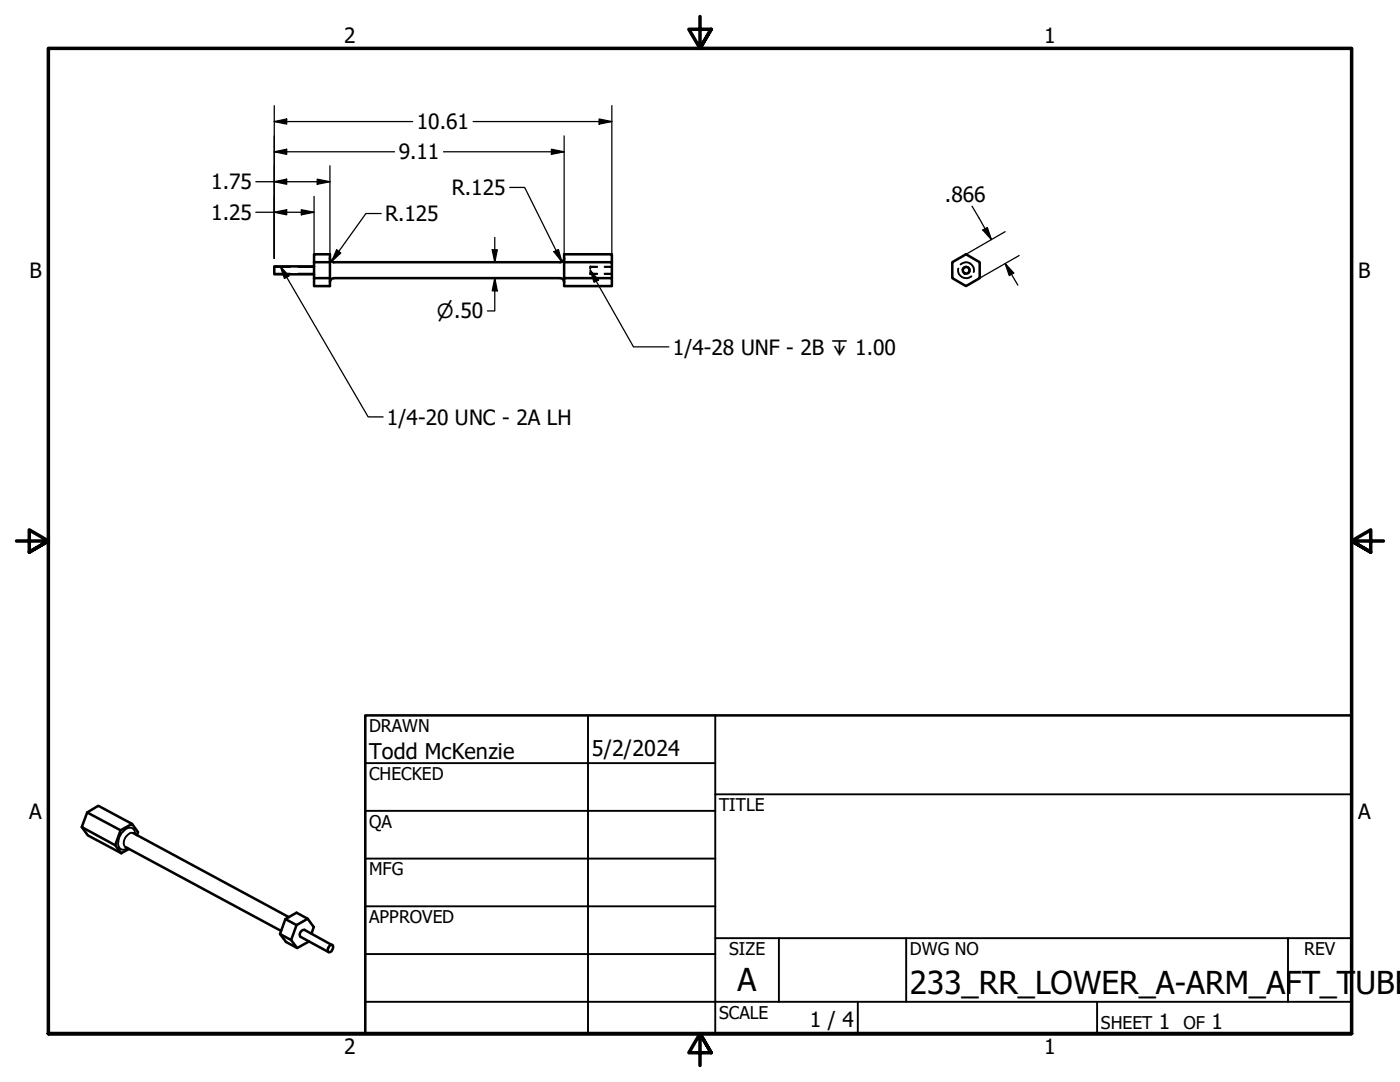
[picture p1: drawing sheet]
<svg xmlns="http://www.w3.org/2000/svg" width="279mm" height="216mm" viewBox="0 0 279 216" stroke-linecap="round" stroke-linejoin="round" font-family="sans-serif">
<!-- layer: Hidden (ANSI) -->
<path d="M117.8 53.3h1.4M117.8 54.6h1.4M117.8 53.1v.6M117.8 54.2v.5M120.6 53.3h1.5M120.6 54.6h1.5M191.3 53.6a1.59 1.59 0 0 0 .7 1.7 1.59 1.59 0 0 0 1.9-.2M191.7 52.8a1.57 1.57 0 0 1 1.9-.2 1.57 1.57 0 0 1 .7 1.7" fill="none" stroke="#000" stroke-width=".38"/>
<!-- layer: Hidden Narrow (ANSI) -->
<path d="M54.7 54.5h3.2M54.7 53.3h3.2M59.5 54.5h3.2M59.5 53.3h3.2M117.8 53.1h1.4M117.8 54.7h1.4M120.6 53.1h1.5M120.6 54.7h1.5M192 53.9a.77 .77 0 0 1 1.2-.6 .77 .77 0 0 1 0 1.3M192.5 53.4a.61 .61 0 0 0-.1 1.1 .61 .61 0 0 0 1-.6" fill="none" stroke="#000" stroke-width=".25"/>
<!-- layer: Visible (ANSI) -->
<g fill="none" stroke="#000" stroke-width=".51">
<path d="M62.7 53.1h-8v1.6h8M62.7 52.3v3.2h3.1M65.8 52.3h-3.1v-1.6h3.1v6.4h-3.1v-1.6M65.8 51.5a.79 .79 0 0 0 .8 .8M66.6 52.3h45.2M66.6 55.5h45.2M66.6 55.5a.79 .79 0 0 0-.8 .8M111.8 55.5a.79 .79 0 0 1 .8 .8M112.6 52.3h9.5v3.2M112.6 51.5a.79 .79 0 0 1-.8 .8M122.1 52.3v-1.6h-9.5v6.4h9.5v-1.6h-9.5M190.1 52.3l2.7-1.6 2.7 1.6v3.2l-2.7 1.6-2.7-1.6z"/>
<path d="M16.3 165l1.2 1.7 6.7 3.5M17.4 162.1l2.2-1.3 6.8 3.6M24.1 165.7l-6.7-3.6-1.1 2.9 6.7 3.7M25.1 169l31 16.7M25.7 169.4l-1.5 .8M26.6 166.2l31.1 16.8M27.3 166.6l.3-.5-1.2-1.7-2.3 1.3-1.1 3 1.2 1.5M57 183.4l2.2 1.2 2.2-1.3-2.2-1.2-2.2 1.3-1.1 3 1.2 1.6 2.2 1.2 2.3-1.4M58.1 187.6l1.2 1.6M59.2 184.6l-1.1 3-2.2-1.2M61.4 183.3l1.2 1.7-.4 1.3M65.9 188.6l.2-.1a.57 .57 0 0 1 .4 .5 .57 .57 0 0 1-.2 .5 .53 .53 0 0 1-.8 .4v-.7z"/>
<path d="M66.3 188.6l-5.5-3.1a.89 .89 0 0 0-.8 .5 .89 .89 0 0 0 0 .9l5.6 3.1"/>
<circle cx="192.8" cy="53.9" r=".67"/>
</g>
<!-- layer: Visible Narrow (ANSI) -->
<path d="M26.6 166.2a1.49 1.49 0 0 0-1.7 1.2l-.2 .7a.93 .93 0 0 0 .4 .9M27 166.4a1.15 1.15 0 0 0-.7-1.2 1.15 1.15 0 0 0-1.4 .4 3.2 3.2 0 0 0-1.2 3.4 1.07 1.07 0 0 0 1.8 .2" fill="none" stroke="#000" stroke-width=".38"/>
<!-- layer: Border (ANSI) -->
<path d="M139.7 3.3v6.4l-2.2-3.9h4.4l-2.2 3.9 2.2-3.9M3.3 107.9h6.4l-3.9-2.2v4.5l3.9-2.3-3.9 2.3M276.1 107.9h-6.4l3.9-2.2v4.5l-3.9-2.3 3.9 2.3M9.7 206.2v-196.5h260v196.5h-260h260M141.9 210.1l-2.2-3.9 2.2 3.9h-4.4l2.2-3.9v6.4" fill="none" stroke="#000" stroke-width=".7"/>
<!-- layer: Title (ANSI) -->
<g fill="none" stroke="#000" stroke-width=".38">
<path d="M72.9 152.3h69.8M117.3 142.7v63.5M142.7 158.5h127M142.7 142.7v63.5M72.9 161.8h69.8M72.9 171.3h69.8M72.9 199.9h196.8M72.9 180.8h69.8M72.9 190.4h69.8M142.7 187.2h127M155.4 187.2v12.7M171.2 199.9v6.3"/>
<path d="M180.8 187.2v12.7M218.9 199.9v6.3M257 187.2v12.7"/>
</g>
<path d="M72.9 142.7h196.8v63.5h-196.8z" fill="none" stroke="#000" stroke-width=".51"/>
<!-- layer: Dimension (ANSI) -->
<g fill="none" stroke="#000" stroke-width=".25">
<path d="M51.1 36.3h14.7M54.7 36.3l2.5-.5v1zM54.7 30.3l2.5-.5v1zM54.7 24.3l2.5-.6v1.1zM54.7 21.1v30.5M54.7 30.3h24M54.7 24.3h27.7M62.7 39.2v11.5M63.3 35.8l2.5 .5-2.5 .5zM65.8 33.1v17.6M88.5 30.3h24.1M94.4 24.3h27.7"/>
<path d="M101.7 37.4h3l7.4 14.9M110 29.8l2.6 .5-2.6 .5zM112.6 27.1v23.6M119.6 23.7l2.5 .6-2.5 .5zM122.1 21.1v29.6M51.1 42.4h11.6M54.7 42.4l2.5-.6v1.1zM60.1 41.8l2.6 .6-2.6 .5zM67.2 49.8l.8 .7-1.8 1.7zM76.1 42.6h-3.1l-6.8 9.6M98.2 49.8h1.1l-.6 2.5zM98.7 55.5l.6 2.5h-1.1z"/>
<path d="M98.7 55.5v6.5h-1.4M98.7 47.4v4.9M110.6 50.2l.8-.4 .7 2.5zM194 41.1l3.9 6.7M196.2 45.9l.8-.5 .9 2.4zM200.6 52.6l1.7 1.9-.9 .5zM200.6 52.6l2.5 4.3M200.6 46.2l-7.8 4.5M203.4 51l-7.9 4.5"/>
</g>
<g fill="#000">
<path d="M54.7 36.3l2.5-.5v1z" fill-rule="evenodd"/>
<path d="M54.7 30.3l2.5-.5v1z" fill-rule="evenodd"/>
<path d="M54.7 24.3l2.5-.6v1.1z" fill-rule="evenodd"/>
<path d="M63.3 35.8l2.5 .5-2.5 .5z" fill-rule="evenodd"/>
<path d="M110 29.8l2.6 .5-2.6 .5z" fill-rule="evenodd"/>
<path d="M119.6 23.7l2.5 .6-2.5 .5z" fill-rule="evenodd"/>
<path d="M54.7 42.4l2.5-.6v1.1z" fill-rule="evenodd"/>
<path d="M60.1 41.8l2.6 .6-2.6 .5z" fill-rule="evenodd"/>
<path d="M67.2 49.8l.8 .7-1.8 1.7z" fill-rule="evenodd"/>
<path d="M98.2 49.8h1.1l-.6 2.5z" fill-rule="evenodd"/>
<path d="M98.7 55.5l.6 2.5h-1.1z" fill-rule="evenodd"/>
<path d="M110.6 50.2l.8-.4 .7 2.5z" fill-rule="evenodd"/>
<path d="M196.2 45.9l.8-.5 .9 2.4z" fill-rule="evenodd"/>
<path d="M200.6 52.6l1.7 1.9-.9 .5z" fill-rule="evenodd"/>
</g>
<!-- layer: Symbol (ANSI) -->
<path d="M55.9 53.1l1.8 2-.9 .5zM55.9 53.1l17.6 30.1h3M117.8 53.9l1.6 2-.8 .4zM117.8 53.9l8.6 15.3h7.1" fill="none" stroke="#000" stroke-width=".25"/>
<g fill="#000">
<path d="M55.9 53.1l1.8 2-.9 .5z" fill-rule="evenodd"/>
<path d="M117.8 53.9l1.6 2-.8 .4z" fill-rule="evenodd"/>
</g>
<g font-size="6.3">
<text x="147.2" y="197.7">A</text>
<text x="181.6" y="198.2">233_RR_LOWER_A-ARM_AFT_T</text>
<text x="270.5" y="198.2">UBE</text>
</g>
<g font-size="4.3">
<text x="73.7" y="151.4">Todd McKenzie</text>
<text x="118.1" y="150.8">5/2/2024</text>
</g>
<g font-size="4.2">
<text x="68.7" y="8.6">2</text>
<text x="208.4" y="8.6">1</text>
<text x="83.2" y="25.8">10.61</text>
<text x="79.6" y="31.8">9.11</text>
<text x="42.2" y="37.8">1.75</text>
<text x="90.2" y="38.9">R.125</text>
<text x="188.6" y="40.3">.866</text>
<text x="42.2" y="43.9">1.25</text>
<text x="76.8" y="44.1">R.125</text>
<text x="5.9" y="55.5">B</text>
<text x="271.1" y="55.5">B</text>
<text x="134.3" y="70.7">1/4-28 UNF - 2B ↧ 1.00</text>
<text x="77.2" y="84.7">1/4-20 UNC - 2A LH</text>
<text x="5.8" y="163.4">A</text>
<text x="271" y="163.4">A</text>
<text x="161.6" y="204.9">1 / 4</text>
<text x="231.3" y="205.4">1</text>
<text x="241.8" y="205.4">1</text>
<text x="68.7" y="210.3">2</text>
<text x="208.4" y="210.3">1</text>
</g>
<text font-size="3.9" x="87.2" y="63.5">⌀.50</text>
<g font-size="3.5">
<text x="73.7" y="146">DRAWN</text>
<text x="73.7" y="155.6">CHECKED</text>
<text x="143.5" y="161.8">TITLE</text>
<text x="73.7" y="165.2">QA</text>
<text x="73.7" y="174.7">MFG</text>
<text x="73.7" y="184.2">APPROVED</text>
<text x="145.5" y="190.6">SIZE</text>
<text x="181.6" y="190.6">DWG NO</text>
<text x="260.3" y="190.5">REV</text>
<text x="143.5" y="203.3">SCALE</text>
<text x="219.7" y="205.4">SHEET</text>
<text x="236.2" y="205.4">OF</text>
</g>
</svg>
